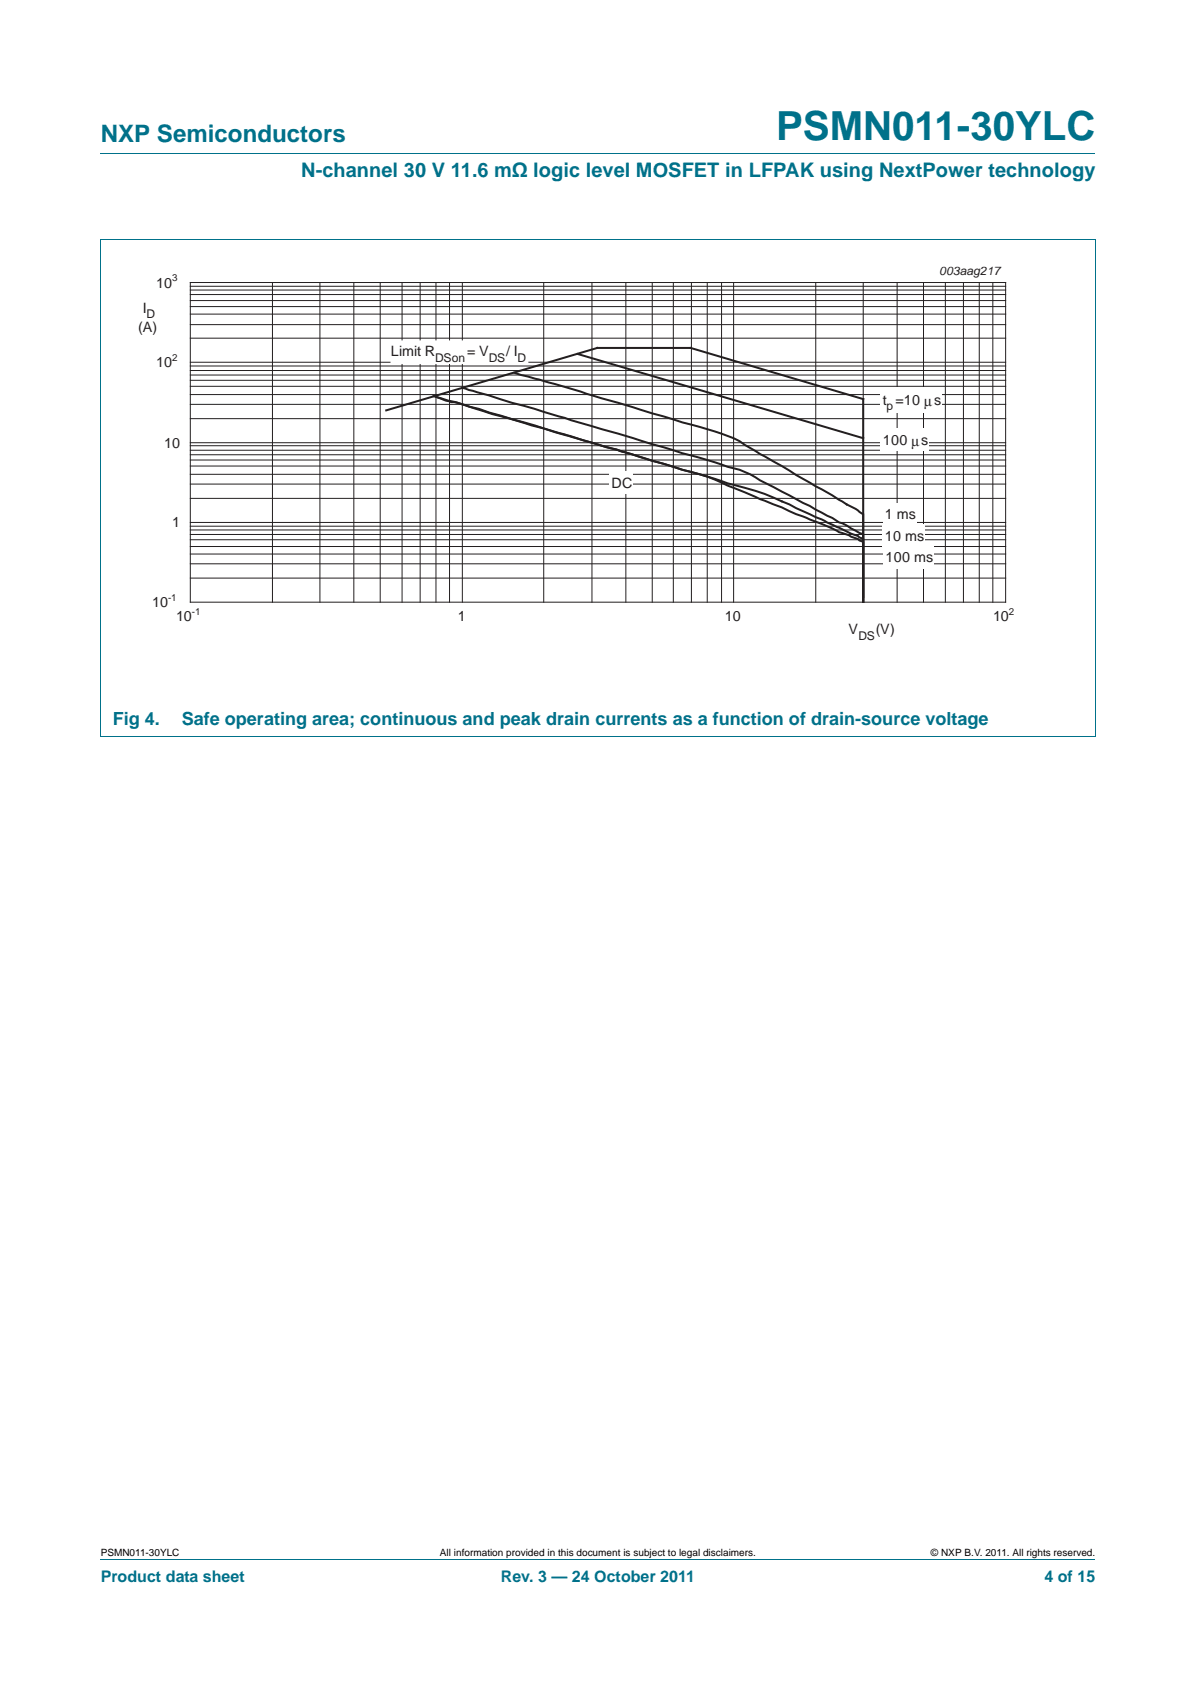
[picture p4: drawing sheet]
<svg xmlns="http://www.w3.org/2000/svg" width="210mm" height="297mm" viewBox="0 0 210 297" stroke-linecap="round" stroke-linejoin="round" font-family="sans-serif">
<path d="M17.7 27h174.6M17.6 42.1h174.7M17.7 42.2v87.2M192.3 42.2v87.2M17.6 129.5h174.7M17.7 273.9h174.6" fill="none" stroke="#00718a" stroke-width=".18"/>
<g fill="none" stroke="#231f20" stroke-width=".18">
<path d="M33.4 59.4h143.2M33.4 57h143.2M33.4 55.2h143.2M33.4 53.9h143.2M33.4 52.8h143.2M33.4 51.7h143.2M33.4 50.9h143.2M33.4 50.3h143.2M33.4 49.6h143.2v56.2h-143.2zM47.8 49.6v56.2M56.2 49.6v56.2M62.1 49.6v56.2"/>
<path d="M66.8 49.6v56.2M70.6 49.6v56.2M73.8 49.6v56.2M76.5 49.6v56.2M78.9 49.6v56.2M81.2 49.6v56.2M95.5 49.6v56.2M103.9 49.6v56.2M109.9 49.6v56.2M114.5 49.6v56.2M118.2 49.6v56.2M121.4 49.6v56.2"/>
<path d="M124.2 49.6v56.2M126.7 49.6v56.2M128.8 49.6v56.2M143.2 49.6v56.2M151.6 49.6v56.2M157.5 49.6v56.2M162.1 49.6v56.2M166 49.6v56.2M169.2 49.6v56.2M171.9 49.6v56.2M174.3 49.6v56.2M33.4 79.9h143.2"/>
<path d="M33.4 79.1h143.2M33.4 78.3h143.2M33.4 73.5h143.2M33.4 71h143.2M33.4 69.3h143.2M33.4 67.9h143.2M33.4 66.8h143.2M33.4 65.9h143.2M33.4 65.1h143.2M33.4 64.3h143.2M33.4 77.8h143.2M33.4 63.6h143.2"/>
<path d="M33.4 99h143.2M33.4 97.3h143.2M33.4 96h143.2M33.4 94.8h143.2M33.4 93.9h143.2M33.4 93.1h143.2M33.4 92.4h143.2M33.4 87.5h143.2M33.4 85h143.2M33.4 83.3h143.2M33.4 81.9h143.2M33.4 80.8h143.2"/>
<path d="M33.4 91.8h143.2M33.4 101.5h143.2"/>
</g>
<path d="M67.8 72.1l37.1-11h16.4l30.3 9v35.7M81.2 68.1l38.6 11.5 3 .8 4.9 1.6a15 15 0 0 1 5.7 2.4l8.8 4.5 3.9 2.1 1.2 .8 1.3 .5 3 1.6v11.9v-11.1l-.7-.3-.3-.2-1.2-.4-8.4-4a54.2 54.2 0 0 0-13.3-4.9l-4.9-1.6-3-.8-25.9-7.8-8-2.2-1.8-.7-1.7-.4-2-.6-1.2-.2-.9-.2-2.2-.8 2.6 .8 1.3 .2a146.8 146.8 0 0 0 12.2 3.7l7.1 2.1 .8 .2 6.3 2a7.5 7.5 0 0 1 2.8 .8l12.2 3.5a24.4 24.4 0 0 1 6.3 2.4l18.4 7.5a7.6 7.6 0 0 0 2.9 1.2l2.6 1.2v10.4M90.3 65.5l11.6 3.3 17.9 5.4a51.4 51.4 0 0 1 10.1 3.3l3.5 2.2 12.7 7.3 2.5 1.6a8.6 8.6 0 0 1 2.7 1.6l.3 .1v14.6M101.4 62.2l50.2 14.8" fill="none" stroke="#231f20" stroke-width=".35"/>
<path d="M68.6 59.4v.4h24.2v4.1h-24.2z" fill-rule="evenodd" fill="#fff"/>
<g fill="#fff">
<path d="M107 82.8h4.1v4h-4.1z"/>
<path d="M154.6 75.3h8.5v3.9h-8.5z"/>
<path d="M155 92.2h7.4v3.9h-7.4z"/>
<path d="M154.6 68h10.7v4.5h-10.7z"/>
<path d="M155.1 95.9h8.8v3.9h-8.8z"/>
<path d="M155 88.3h5.9v4h-5.9z"/>
</g>
<path d="M20.3 46.7h169.4v66.3h-169.4z" fill="none" stroke="#fff" stroke-width=".18"/>
<text font-size="7" fill="#00718a" x="136.3" y="24.6">PSMN011-30YLC</text>
<text font-size="4.2" fill="#00718a" x="17.7" y="24.9">NXP Semiconductors</text>
<text font-size="3.5" fill="#00718a" x="52.9" y="31.1">N-channel 30 V 11.6 mΩ logic level MOSFET in LFPAK using NextPower technology</text>
<g font-size="3.2" fill="#00718a">
<text x="19.8" y="127.3">Fig 4.</text>
<text x="31.9" y="127.3">Safe operating area; continuous and peak drain currents as a function of drain-source voltage</text>
</g>
<g font-size="2.8" fill="#00718a">
<text x="17.7" y="277.9">Product data sheet</text>
<text x="87.9" y="277.9">Rev. 3 — 24 October 2011</text>
<text x="183.4" y="277.9">4 of 15</text>
</g>
<g font-size="2.5" fill="#231f20">
<text x="27.4" y="50.5">10</text>
<text x="24.3" y="58.4">(A)</text>
<text x="25.1" y="55">I</text>
<text x="27.4" y="64.5">10</text>
<text x="68.6" y="62.6">Limit R</text>
<text x="82" y="62.6">= V</text>
<text x="88.9" y="62.6">/ I</text>
<text x="155" y="71.1">t =10</text>
<text x="162.3" y="71.4">μs</text>
<text x="28.8" y="78.7">10</text>
<text x="155" y="78.1">100 μs</text>
<text x="107.4" y="85.7">DC</text>
<text x="30.2" y="92.7">1</text>
<text x="155.3" y="95">10 ms</text>
<text x="155.3" y="91.2">1 ms</text>
<text x="155.5" y="98.7">100 ms</text>
<text x="26.7" y="106.7">10</text>
<text x="30.9" y="109.2">10</text>
<text x="80.4" y="109.2">1</text>
<text x="127.3" y="109.2">10</text>
<text x="149" y="111.4">V</text>
<text x="153.8" y="111.4">(V)</text>
<text x="174.3" y="109.2">10</text>
</g>
<g font-size="2.1" fill="#231f20">
<text x="164.9" y="48.4">003aag217</text>
<text x="25.7" y="55.9">D</text>
<text x="76.4" y="63.5">DSon</text>
<text x="85.8" y="63.5">DS</text>
<text x="90.9" y="63.5">D</text>
<text x="155.7" y="72.1">p</text>
<text x="150.7" y="112.4">DS</text>
</g>
<g font-size="1.8">
<text x="17.7" y="273.3">PSMN011-30YLC</text>
<text x="77.2" y="273.3">All information provided in this document is subject to legal disclaimers.</text>
<text x="163.5" y="273.3">© NXP B.V. 2011. All rights reserved.</text>
</g>
<g font-size="1.7" fill="#231f20">
<text x="30.2" y="49.4">3</text>
<text x="30.2" y="63.4">2</text>
<text x="29.5" y="105.5">-1</text>
<text x="33.7" y="108">-1</text>
<text x="177.1" y="108">2</text>
</g>
</svg>
